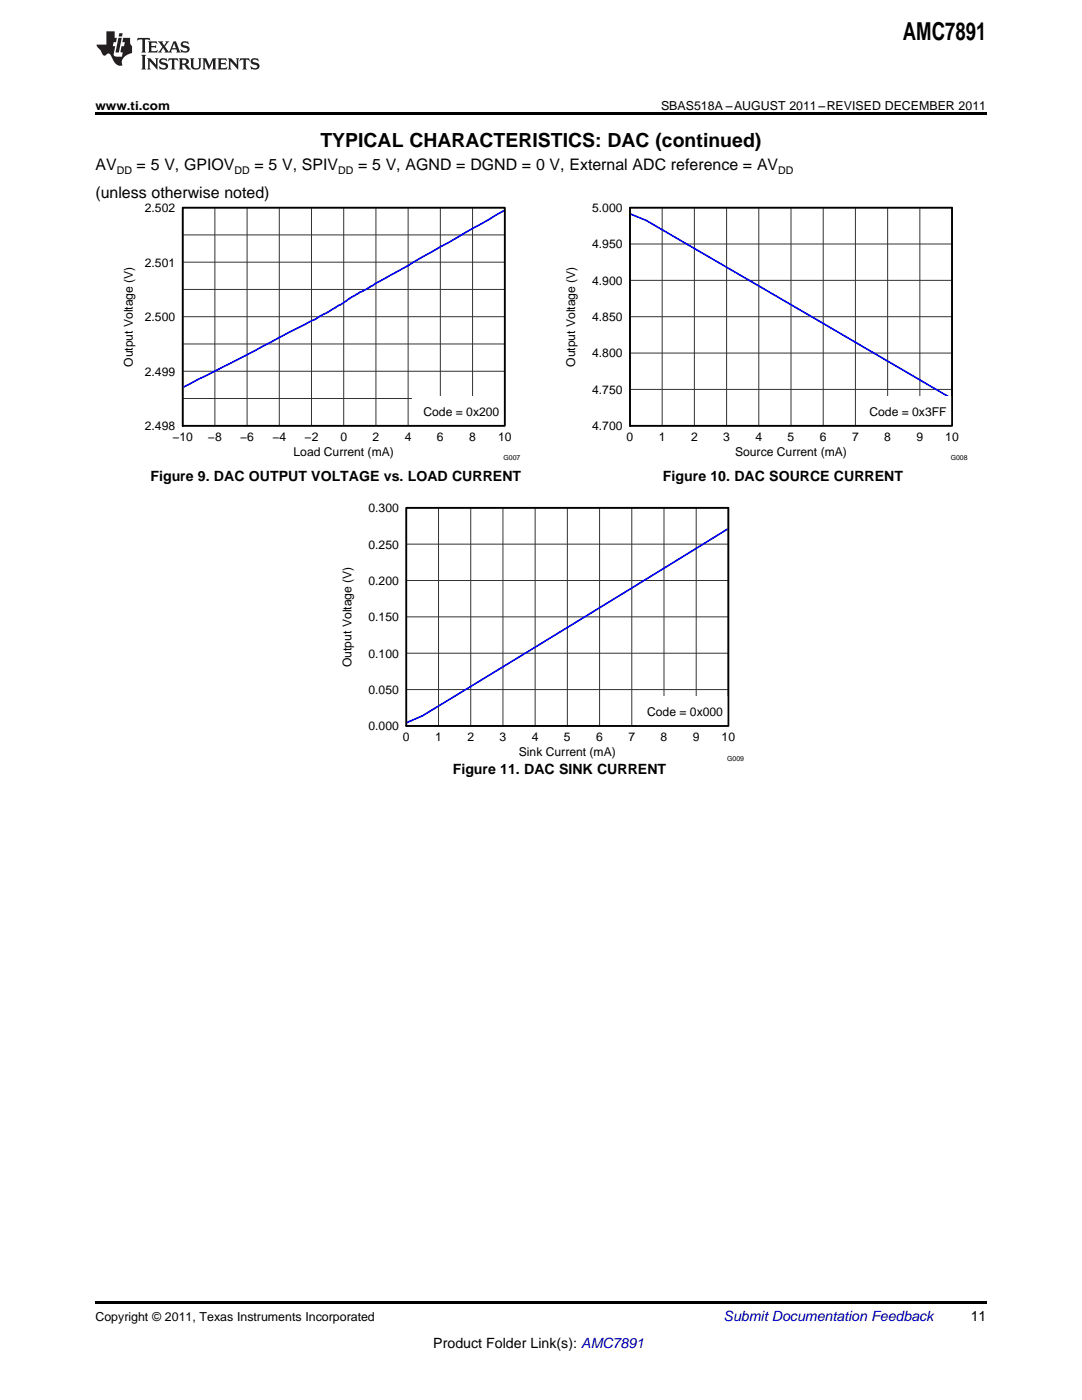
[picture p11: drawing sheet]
<svg xmlns="http://www.w3.org/2000/svg" width="216mm" height="279mm" viewBox="0 0 216 279" stroke-linecap="round" stroke-linejoin="round" font-family="sans-serif">
<g fill="#231f20">
<path d="M27.5 7.6l-.1 .5 .4-.2h.6v.1v2.1l-.2 .4h1l-.3-.4v-2.1l.1-.1h.5l.5 .2-.2-.5zM29.5 8.3l.2 .3v1.5l-.2 .4h1.8l.2-.6a1.04 1.04 0 0 1-1.3 .2v-.7h.6l.3 .2v-.6l-.3 .2h-.6v-.6l.8-.1 .4 .3-.2-.5zM31.5 8.3l.9 1.1-.9 1.1h.8l-.2-.2 .5-.7 .4 .7-.2 .2h1.5l-.1-.2 .1-.4h.9l.1 .4-.2 .2h1l-.3-.3-.7-1.9h-.5l-.9 2-.8-1 .9-1h-.8l.1 .3-.3 .5-.4-.6 .2-.2zM34.7 8.6l.4 1h-.7zM36.3 8.4a.63 .63 0 0 0-.2 .7 .63 .63 0 0 0 .6 .4l.6 .2 .1 .2a.75 .75 0 0 1-.7 .4 .75 .75 0 0 1-.6-.5l.1 .7 .1-.1a1.11 1.11 0 0 0 1.5-.6 1.13 1.13 0 0 0-1.2-.8l-.1-.4a1.04 1.04 0 0 1 1.2 .2l-.2-.5-.1 .1-.5-.2zM28.2 10.9l.2 .4v2.2l-.2 .4h1l-.3-.4v-2.2l.3-.4zM29.3 11.6l.3 .4v1.5l-.3 .4h.8l-.2-.4v-1.3l1.5 1.7v-1.9l.2-.4h-.7l.2 .4v.9l-1.1-1.3zM32 11.8a.62 .62 0 0 0-.2 .7 .62 .62 0 0 0 .6 .4l.6 .1 .1 .3a.76 .76 0 0 1-.7 .3 .76 .76 0 0 1-.6-.4l.1 .7 .1-.1a1.11 1.11 0 0 0 1.5-.6 1.13 1.13 0 0 0-1.2-.8l-.1-.4a1.04 1.04 0 0 1 1.2 .2l-.2-.6-.1 .1-.5-.1zM33.7 11.6l-.2 .6a.61 .61 0 0 1 .8-.3v1.6l-.2 .4h.9l-.2-.4v-1.6a.63 .63 0 0 1 .8 .3l-.2-.6zM35.6 11.6l.3 .4v1.5l-.3 .4h1l-.2-.2v-.8l.5 .2a.76 .76 0 0 0 1.2 .7l-1-1a.58 .58 0 0 0 .6-.5 .58 .58 0 0 0-.5-.6zM36.4 11.9h.1a.45 .45 0 0 1 .5 .1 .45 .45 0 0 1 .1 .5l-.7 .2zM37.9 11.6l.2 .2a2.17 2.17 0 0 0 .3 1.9 .99 .99 0 0 0 1.6-.6v-1.1l.2-.4h-.7l.2 .2a1.92 1.92 0 0 1-.2 1.8 .6 .6 0 0 1-.9-.5v-1.1l.2-.4zM40.4 11.6l.2 .4v1.5l-.2 .4h.7l-.2-.4v-1.4l.8 1.8 .8-1.8v1.4l-.2 .4h.9l-.2-.4v-1.5l.2-.4h-.8l-.6 1.5-.6-1.5zM43.4 11.6l.2 .4v1.5l-.2 .4h1.8l.2-.6a1.04 1.04 0 0 1-1.3 .1v-.6h.5l.4 .2v-.6l-.4 .2h-.5v-.7h.8l.3 .3-.1-.6zM45.5 11.6l.2 .4v1.5l-.2 .4h.7l-.2-.4v-1.3l1.5 1.7v-1.9l.2-.4h-.7l.2 .4v.9l-1.1-1.3zM47.9 11.6l-.1 .6a.61 .61 0 0 1 .8-.3v1.6l-.3 .4h1l-.3-.4 .1-1.6a.63 .63 0 0 1 .7 .3l-.1-.6zM50.2 11.8a.62 .62 0 0 0-.2 .7 .62 .62 0 0 0 .6 .4l.6 .1 .2 .3a.76 .76 0 0 1-.8 .3 .76 .76 0 0 1-.6-.4l.1 .7 .2-.1a1.11 1.11 0 0 0 1.5-.6 1.13 1.13 0 0 0-1.3-.8l-.1-.4a1.04 1.04 0 0 1 1.2 .2l-.1-.6-.2 .1-.5-.1z"/>
<path d="M21.2 6.3v2.6h-1.9l.1 .4 .7 .9a.91 .91 0 0 0 1 .8 .56 .56 0 0 1 .5-.3 .56 .56 0 0 1 .5 .3l.4 .8a1.53 1.53 0 0 0 1.9 1.2 1.54 1.54 0 0 1 1-2.1l.9-.3v-1.4a1.52 1.52 0 0 1-.3-1.6h-1.4l-.2 .8h.5l-.2 .8h-.4l-.2 1v.2l.4 .1-.2 .8a1.93 1.93 0 0 1-1.6-.3l.3-1.8h-.5l.2-.8h.4l.2-.8h-.4v-1.3zM23.6 7.6l-.6 2.9h.7l.6-2.9zM23.8 6.6l-.1 .7h.6l.2-.7z"/>
</g>
<path d="M36.4 41.4h64.3v43.6h-64.3z" fill="none" stroke="#000" stroke-width=".26"/>
<g fill="none" stroke="#333" stroke-width=".2">
<path d="M36.4 41.4h64.3v43.6h-64.3zM36.4 57.8h64.3M36.4 52.3h64.3M36.4 46.9h64.3M42.9 41.4v43.6M49.3 41.4v43.6M55.7 41.4v43.6M62.2 41.4v43.6M68.6 41.4v43.6M75 41.4v43.6M81.4 41.4v43.6M87.9 41.4v43.6"/>
<path d="M94.3 41.4v43.6M36.4 79.5h64.3M36.4 74.1h64.3M36.4 68.6h64.3M36.4 63.2h64.3"/>
</g>
<path d="M100.7 42l-25.7 14.5-1.9 1.2-1.3 .6-3.9 2.5-5.1 3-26.4 13.5" fill="none" stroke="#00f" stroke-width=".35"/>
<path d="M82.3 79.2h18.4v5.8h-18.4z" fill="#fff"/>
<path d="M36.4 41.4h64.3v43.6h-64.3z" fill="none" stroke="#000" stroke-width=".35"/>
<path d="M125.7 41.4h64.3v43.6h-64.3z" fill="none" stroke="#000" stroke-width=".26"/>
<g fill="none" stroke="#333" stroke-width=".2">
<path d="M125.7 41.4h64.3v43.6h-64.3zM125.7 56h64.3M125.7 48.7h64.3M132.1 41.4v43.6M138.6 41.4v43.6M145 41.4v43.6M151.4 41.4v43.6M157.8 41.4v43.6M164.3 41.4v43.6M170.7 41.4v43.6M177.1 41.4v43.6M183.5 41.4v43.6"/>
<path d="M125.7 77.7h64.3M125.7 70.5h64.3M125.7 63.2h64.3"/>
</g>
<path d="M125.7 42.7l3.2 1.3 61.1 35.6" fill="none" stroke="#00f" stroke-width=".35"/>
<path d="M171.3 79.2h18.7v5.8h-18.7z" fill="#fff"/>
<path d="M125.7 41.4h64.3v43.6h-64.3z" fill="none" stroke="#000" stroke-width=".35"/>
<path d="M81.1 101.3h64.2v43.6h-64.2z" fill="none" stroke="#000" stroke-width=".26"/>
<g fill="none" stroke="#333" stroke-width=".2">
<path d="M81.1 101.3h64.2v43.6h-64.2zM81.1 115.9h64.2M81.1 108.6h64.2M87.5 101.3v43.6M93.9 101.3v43.6M100.4 101.3v43.6M106.8 101.3v43.6M113.2 101.3v43.6M119.6 101.3v43.6M126.1 101.3v43.6M132.5 101.3v43.6M138.9 101.3v43.6"/>
<path d="M81.1 137.6h64.2M81.1 130.4h64.2M81.1 123.1h64.2"/>
</g>
<path d="M145.3 105.5l-61 37.4-3.3 1.4" fill="none" stroke="#00f" stroke-width=".35"/>
<path d="M127 139.1h18.3v5.8h-18.3z" fill="#fff"/>
<path d="M81.1 101.3h64.2v43.6h-64.2z" fill="none" stroke="#000" stroke-width=".35"/>
<path d="M19 259.7h177.8v.5h-177.8z" fill="#000"/>
<g fill="#fff">
<path d="M111.5 156.1h.3v.7h-.3z"/>
<path d="M156.1 97.7h.4v.7h-.4z"/>
<path d="M66.9 97.7h.3v.7h-.3z"/>
</g>
<path d="M19 22.5h177.8v.5h-177.8z" fill="#000"/>
<text font-size="4.9" x="180.2" y="7.9">AMC7891</text>
<text font-size="3.9" x="63.9" y="29.3">TYPICAL CHARACTERISTICS: DAC (continued)</text>
<g font-size="3.2">
<text x="19" y="34">AV</text>
<text x="27.3" y="34">= 5 V, GPIOV</text>
<text x="50.8" y="34">= 5 V, SPIV</text>
<text x="71.4" y="34">= 5 V, AGND = DGND = 0 V, External ADC reference = AV</text>
<text x="19" y="39.6">(unless otherwise noted)</text>
</g>
<g font-size="2.8">
<text x="30" y="96">Figure 9. DAC OUTPUT VOLTAGE vs. LOAD CURRENT</text>
<text x="132.3" y="96">Figure 10. DAC SOURCE CURRENT</text>
<text x="90.3" y="154.4">Figure 11. DAC SINK CURRENT</text>
<text x="193.7" y="263.6">11</text>
<text x="86.5" y="269">Product Folder Link(s): AMC7891</text>
</g>
<text font-size="2.8" fill="#0000c8" x="144.4" y="263.6">Submit Documentation Feedback</text>
<g font-size="2.5">
<text x="19" y="21.9">www.ti.com</text>
<text x="131.9" y="21.9">SBAS518A –AUGUST 2011–REVISED DECEMBER 2011</text>
<text x="19" y="263.6">Copyright © 2011, Texas Instruments Incorporated</text>
</g>
<g font-size="2.4">
<text x="28.9" y="42.3">2.502</text>
<text x="118.2" y="42.3">5.000</text>
<text x="28.9" y="53.2">2.501</text>
<text x="118.2" y="49.6">4.950</text>
<text x="118.2" y="56.8">4.900</text>
<text x="28.9" y="64.1">2.500</text>
<text x="118.2" y="64.1">4.850</text>
<text x="118.2" y="71.3">4.800</text>
<text x="26.5" y="73.2" transform="rotate(-90 26.5 73.2)">Output Voltage (V)</text>
<text x="28.9" y="75">2.499</text>
<text x="114.8" y="73.2" transform="rotate(-90 114.8 73.2)">Output Voltage (V)</text>
<text x="84.5" y="82.9">Code = 0x200</text>
<text x="118.2" y="78.6">4.750</text>
<text x="173.5" y="82.9">Code = 0x3FF</text>
<text x="28.9" y="85.8">2.498</text>
<text x="34.4" y="88">−10</text>
<text x="41.5" y="88">−8</text>
<text x="47.9" y="88">−6</text>
<text x="54.4" y="88">−4</text>
<text x="60.8" y="88">−2</text>
<text x="67.9" y="88">0</text>
<text x="74.3" y="88">2</text>
<text x="80.8" y="88">4</text>
<text x="87.2" y="88">6</text>
<text x="93.6" y="88">8</text>
<text x="99.4" y="88">10</text>
<text x="118.2" y="85.8">4.700</text>
<text x="125" y="88">0</text>
<text x="131.5" y="88">1</text>
<text x="137.9" y="88">2</text>
<text x="144.3" y="88">3</text>
<text x="150.7" y="88">4</text>
<text x="157.2" y="88">5</text>
<text x="163.6" y="88">6</text>
<text x="170" y="88">7</text>
<text x="176.4" y="88">8</text>
<text x="182.9" y="88">9</text>
<text x="188.6" y="88">10</text>
<text x="58.6" y="90.9">Load Current (mA)</text>
<text x="146.7" y="90.9">Source Current (mA)</text>
<text x="73.5" y="102.2">0.300</text>
<text x="73.5" y="109.5">0.250</text>
<text x="73.5" y="116.7">0.200</text>
<text x="73.5" y="124">0.150</text>
<text x="73.5" y="131.2">0.100</text>
<text x="70.1" y="133.1" transform="rotate(-90 70.1 133.1)">Output Voltage (V)</text>
<text x="73.5" y="138.5">0.050</text>
<text x="129.1" y="142.8">Code = 0x000</text>
<text x="73.5" y="145.7">0.000</text>
<text x="80.4" y="147.9">0</text>
<text x="86.8" y="147.9">1</text>
<text x="93.3" y="147.9">2</text>
<text x="99.7" y="147.9">3</text>
<text x="106.1" y="147.9">4</text>
<text x="112.5" y="147.9">5</text>
<text x="119" y="147.9">6</text>
<text x="125.4" y="147.9">7</text>
<text x="131.8" y="147.9">8</text>
<text x="138.2" y="147.9">9</text>
<text x="144" y="147.9">10</text>
<text x="103.5" y="150.8">Sink Current (mA)</text>
</g>
<g font-size="2.1">
<text x="23.3" y="34.6">DD</text>
<text x="46.8" y="34.6">DD</text>
<text x="67.5" y="34.6">DD</text>
<text x="155.3" y="34.6">DD</text>
</g>
<g font-size="1.4">
<text x="100.5" y="91.9">G007</text>
<text x="189.7" y="91.9">G008</text>
<text x="145.1" y="151.8">G009</text>
</g>
</svg>
